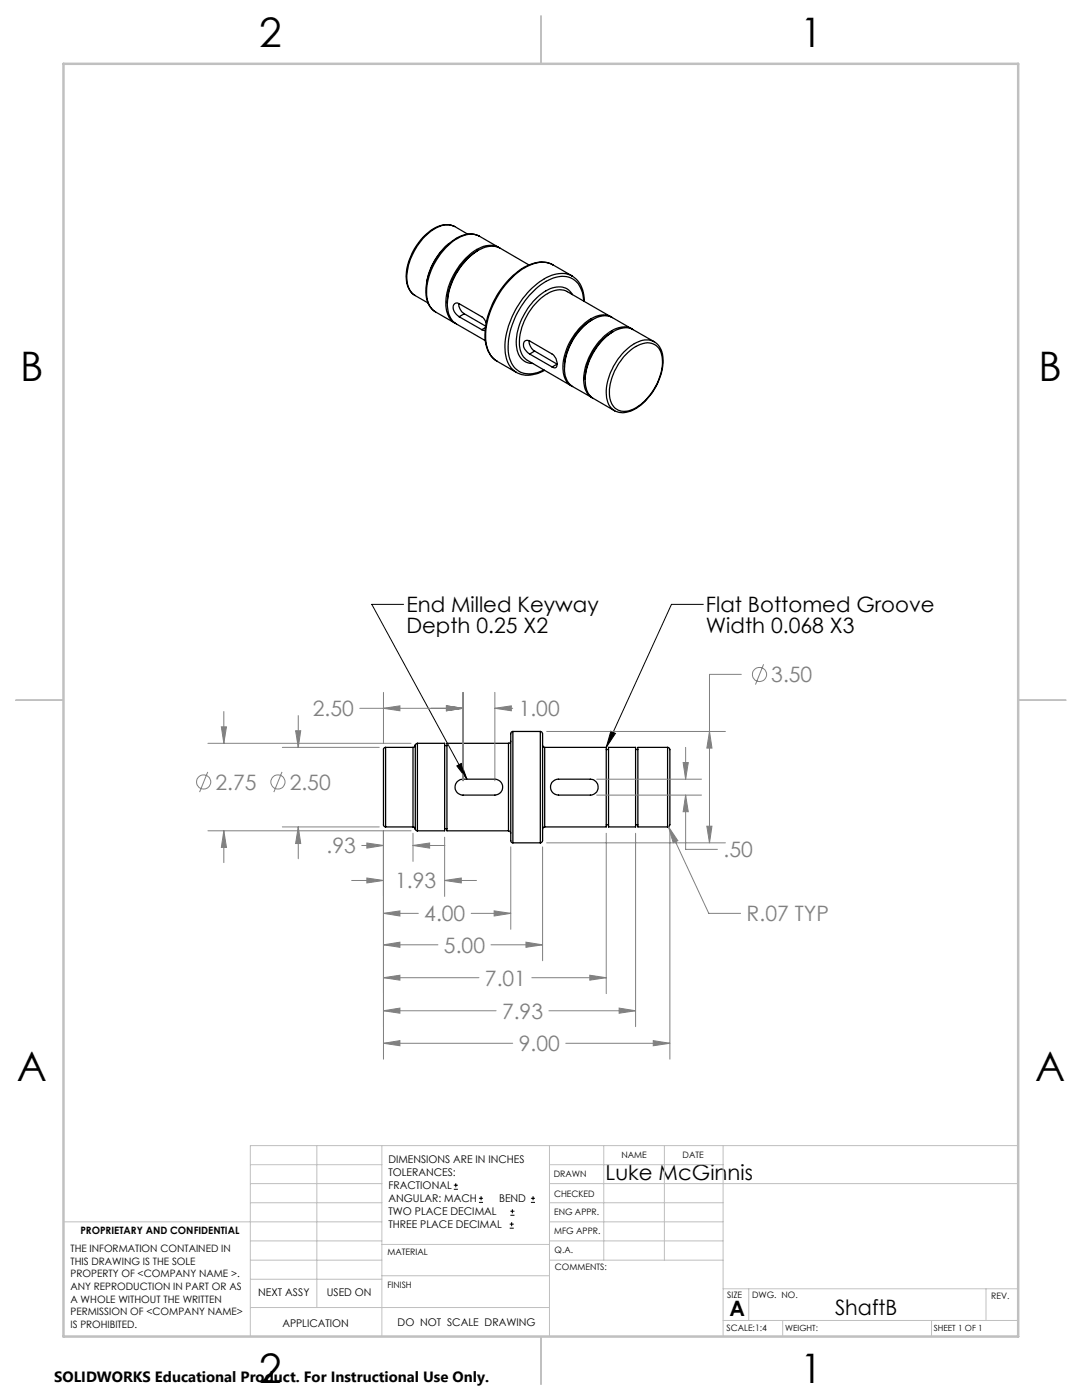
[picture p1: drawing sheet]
<svg xmlns="http://www.w3.org/2000/svg" width="216mm" height="279mm" viewBox="0 0 216 279" stroke-linecap="round" stroke-linejoin="round" font-family="sans-serif">
<g fill="none" stroke="#000" stroke-width=".25">
<path d="M82.8 59l2.6 1.5M89.6 48.6a12.8 12.8 0 0 0-4.5 7.7M90.7 45.2a5.1 5.1 0 0 0-5.5 1.4 12 12 0 0 0-4.1 9.5 3.8 3.8 0 0 0 1.7 2.9M90.7 45.2a4.1 4.1 0 0 0-4.3 .7 12.2 12.2 0 0 0-5.2 10.5 3.6 3.6 0 0 0 1.6 2.6M90.7 45.2l2.6 1.5M95.3 50.1a13 13 0 0 0-6 10.4M95.7 47.2a5 5 0 0 0-5.7 1.1 13.1 13.1 0 0 0-5 10.7 4.1 4.1 0 0 0 1.9 3.2M99.5 49.4l-3.9-2.3a4.7 4.7 0 0 0-4.8 .7 13.3 13.3 0 0 0-5.6 11.6 3.7 3.7 0 0 0 1.7 2.8M99.7 49.5a4.5 4.5 0 0 0-5 .6 13.3 13.3 0 0 0-5.7 11.5 3.7 3.7 0 0 0 1.9 3M105.6 52.9l-5.8-3.4a4.7 4.7 0 0 0-4.8 .7 13.3 13.3 0 0 0-5.6 11.6 3.8 3.8 0 0 0 1.7 2.9l5.7 3.3M110.2 52.8a5.1 5.1 0 0 0-5 .2 16.4 16.4 0 0 0-8.3 15.3 5.4 5.4 0 0 0 2.3 3.8M110.3 52.8a5.7 5.7 0 0 0-5.6 .6 17.3 17.3 0 0 0-7.8 14.3 5.3 5.3 0 0 0 2.3 4.4"/>
<path d="M110.3 52.8h.1M110.3 52.8l3.9 2.3M114.1 55.1a5.8 5.8 0 0 0-6 .9 17.1 17.1 0 0 0-7.3 14 5.1 5.1 0 0 0 2.2 4.3M114.1 55.1h.1M114.2 55.1a5.6 5.6 0 0 1 2.4 5M114.2 58.8a3.3 3.3 0 0 0-4.4-1.2 12.7 12.7 0 0 0-6.8 11.4 3.3 3.3 0 0 0 3.3 3.5M86.9 62.2l3.9 2.3M91.5 60.6a2.4 2.4 0 0 0 1.1 2M91.6 63.2a1.82 1.82 0 0 1-.9-2.6l.4-.1 .5 .1 4.7 2.7 .7 1.2M91.6 63.2l4.5 2.6M92.6 62.6l4.3 2.5M92.6 62.6l-1 .6"/>
<path d="M96.1 65.8l.7 .1M96.9 65.4l-.8 .4M99.2 72.1l3.8 2.2M105.6 68a2.56 2.56 0 0 0 1.1 2.1M105.7 70.7a1.92 1.92 0 0 1-1-2.6l.5-.2 .4 .1 4.6 2.7a2.14 2.14 0 0 1 .7 2.6l-.3 .1-.4-.2M105.7 70.7l4.5 2.5M106.7 70.1l4.5 2.6-1 .5M106.7 70.1l-1 .6M108.7 73.9a5.8 5.8 0 0 1-5.7 .4M116.5 60.1a4.7 4.7 0 0 0-3.4-4.9 8.4 8.4 0 0 0-7 3.3 16.3 16.3 0 0 0-4.7 11.7 4.3 4.3 0 0 0 3.6 4.4 6.4 6.4 0 0 0 3.5-.8M118.1 63.9a11.6 11.6 0 0 0-5.5 9.4M121.9 63.2l-8.7-5a4.3 4.3 0 0 0-4.8 1 11.7 11.7 0 0 0-4.6 10.6 3.2 3.2 0 0 0 1.5 2.1l8.6 5.1"/>
<path d="M122.1 63.3a4.2 4.2 0 0 0-4.6 .6 12 12 0 0 0-5.1 10.5 3.4 3.4 0 0 0 1.7 2.6M122.2 66.3a11.6 11.6 0 0 0-5.4 9.4M124.9 70.8a5.9 5.9 0 0 1 5.1-2.3 3.3 3.3 0 0 1 2.2 3.6 11.5 11.5 0 0 1-5.9 9.6 3.1 3.1 0 0 1-3.3-.1 3.1 3.1 0 0 1-1.4-2.9 11.6 11.6 0 0 1 3.3-7.9zM126 65.6l-3.8-2.2a4.1 4.1 0 0 0-4.4 .6 12 12 0 0 0-5.1 10.5 3.6 3.6 0 0 0 1.6 2.7l3.8 2.1M126.2 65.7a4.3 4.3 0 0 0-5 .9 12.3 12.3 0 0 0-4.7 9.7 3.7 3.7 0 0 0 1.8 3.1M130.5 68.2a4.5 4.5 0 0 1 1.8 4.8 11.7 11.7 0 0 1-6.5 9.1 3.9 3.9 0 0 1-3.2-.1M130.5 68.2l-4.2-2.4a4.3 4.3 0 0 0-4.8 .9 12.3 12.3 0 0 0-4.7 9.8 3.5 3.5 0 0 0 1.6 3l4.2 2.5M130.5 68.2a4.1 4.1 0 0 0-4.3 .7 12.1 12.1 0 0 0-5.2 10 3.5 3.5 0 0 0 1.6 3.1M76.9 149.2l-.4 .2v15.3l.4 .3M76.9 149.2v15.8M76.9 149.2h5.5M82.4 149.2l.3-.1 .2-.4v16.8l-.2-.4-.3-.1"/>
<path d="M82.4 149.2v15.8M83.3 148.3l-.3 .2-.1 .3M83.3 148.3h5.4v17.5h-5.4M83.3 148.3v17.5M88.7 148.8h.5M91.2 156l.7-.4 .5-.1h6.3a1.59 1.59 0 0 1 1.6 1.6 1.59 1.59 0 0 1-1.6 1.6h-6.3a1.59 1.59 0 0 1-1.5-1 1.59 1.59 0 0 1 .3-1.7zM101.5 148.3h-12.3v17.5h12.3M101.5 148.3v17.5M101.9 147.9l-.1 .3-.3 .1M102.3 146l-.4 .3v21.6l.4 .3M102.3 146v22.2M102.3 146h5.5"/>
<path d="M107.8 146l.3 .1a19.3 19.3 0 0 1 .2 5v16.6l-.2 .4-.3 .1M107.8 146v22.2M108.3 148.7l.1 .3 .3 .2M108.7 149.2h12.3v15.8h-12.3M108.7 149.2v15.8M110.1 156.2l.6-.5 .5-.2h6.6a1.59 1.59 0 0 1 1.5 1.6 1.59 1.59 0 0 1-1.5 1.6h-6.4a1.62 1.62 0 0 1-1.3-2.5zM121 149.6h.4M121.4 149.2h5.4v15.8h-5.4zM126.8 149.6h.5M133.2 149.2l.3 .1a18.9 18.9 0 0 1 .2 4.8v10.5l-.2 .3-.3 .1M133.2 149.2h-5.9v15.8h5.9M133.2 149.2v15.8"/>
<path d="M76.9 165h5.5M82.9 165.4a.37 .37 0 0 0 .4 .4M88.7 165.4h.5M101.5 165.8l.3 .1 .1 .4M102.3 168.2h5.5M108.7 165l-.3 .2-.1 .3M121 164.6h.4M126.8 164.6h.5"/>
</g>
<g fill="none" stroke="#808080" stroke-width=".2">
<path d="M76.5 138.2v10.1M92.4 138.2v17.6M98.7 138.2v17.6M147.9 134.6h-6.3v33.6M152.4 132.6l-1.7 4M41.5 154.1l-1.7 4M41.5 148.3h40.5M44.2 145.1h1l-.5 3.2zM44.7 142v6.3M56.3 154.1l-1.7 4M56.3 149.2h19.4M59 145.8h1l-.5 3.4z"/>
<path d="M59.5 142.8v6.4M71.8 141.4h20.6M76.5 141.4l3.3-.5v1zM89.1 140.9l3.3 .5-3.3 .5zM98.7 141.4l3.3-.5v1zM98.7 141.4h3.6M109.1 146h35.6M119.1 155.5h20.9M119.1 158.7h20.9M136.3 152.2h1l-.5 3.3zM136.8 158.7l.5 3.3h-1zM136.8 158.7v10.8h6.4"/>
<path d="M136.8 149.2v6.3M141.6 146l.5 3.3h-1.1zM41.5 165.8h40.5M44.7 165.8l.5 3.3h-1zM44.7 165.8v6.4M56.3 165h19.4M59.5 165l.5 3.3h-1zM59.5 165v6.4M70.2 175.7h6.3M72.2 168.7h4.3M73.2 168.2l3.3 .5-3.3 .6zM73.2 175.2l3.3 .5-3.3 .5z"/>
<path d="M76.5 165.8v45.6M82.4 168.7l3.3-.5v1.1zM82.4 166.3v5.6M82.4 168.7h6.4M88.7 175.7l3.3-.5v1zM88.7 167.1v11.8M88.7 175.7h6.4M101.9 169v16.5M108.3 169v22.7M109.1 168.2h35.6M121 166.3v32M126.8 166.3v38.6"/>
<path d="M133.4 165l1.9 2.8-1 .4zM133.4 165l8 17.3h6.4M133.7 165.8v45.6M141 164.9h1.1l-.5 3.3zM76.5 182.3l3.3-.5v1zM76.5 188.6l3.3-.6v1.1zM76.5 195.1l3.3-.5v1zM76.5 182.3h7M76.5 188.6h10.9M76.5 195.1h19.1M94 182.3h7.9M98 188.6h10.3"/>
<path d="M98.6 181.8l3.3 .5-3.3 .5zM105 188l3.3 .6-3.3 .5zM106.1 195.1h14.9M117.7 194.6l3.3 .5-3.3 .5zM76.5 201.7l3.3-.5v1zM76.5 208.2l3.3-.5v1zM76.5 201.7h22.5M76.5 208.2h25.8M109.5 201.7h17.3M112.9 208.2h20.8M123.5 201.2l3.3 .5-3.3 .5zM130.4 207.7l3.3 .5-3.3 .5z"/>
<circle cx="151.5" cy="134.6" r="1.42"/>
<circle cx="40.6" cy="156.1" r="1.42"/>
<circle cx="55.4" cy="156.1" r="1.42"/>
</g>
<g fill="none" stroke="#000" stroke-width=".2">
<path d="M80.5 120.6h-6.3l19 34.9M140.3 120.6h-6.3l-13 28.6M91.2 152.9l.8-.5 1.2 3.1zM121.9 145.9l.9 .5-1.8 2.8zM90.6 237.3h.8M90.6 236.5h.8M90.9 236.1v.9M95.6 240h.8M95.6 239.1h.8M96 238.7v.8M105.9 240h.9M105.9 239.1h.9"/>
<path d="M106.4 238.7v.8M101.7 245.1h.8M101.7 244.3h.8M101.8 242.5h.9M101.8 241.7h.9M102.1 243.9v.8M102.2 241.3v.8"/>
</g>
<g fill="none" stroke="#c0c0c0" stroke-width=".2">
<path d="M50 232.4h26.2M50 236.2h26.2M63.2 228.6v32.3M76.2 228.6v38.1M109.6 228.6v38.1M109.6 232.4h34.7M109.6 236.2h93.6M120.5 228.6v22.9M132.6 228.6v22.9M144.3 228.6v38.1M203.2 228.6h-153.2v38.1M12.7 243.8h63.5"/>
<path d="M50 251.5h26.2M50 240h26.2M50 247.6h26.2M50 255.3h26.2M76.2 254.6h33.4M76.2 248.4h33.4M109.6 251.5h34.7M109.6 243.8h34.7M109.6 240h34.7M109.6 247.6h34.7M144.3 257.2h58.9M149.4 257.2v6.3"/>
<path d="M196.7 257.2v6.3M50 260.9h59.6M144.3 263.5h58.9M156.2 263.5v3.2M185.9 263.5v3.2"/>
</g>
<path d="M107.9 3.2v9.5M3.1 139.7h9.6M203.2 139.7h9.5M107.9 266.7v9.6" fill="none" stroke="#c0c0c0" stroke-width=".25"/>
<path d="M12.7 12.7h190.5v254h-190.5z" fill="none" stroke="#c0c0c0" stroke-width=".5"/>
<path d="M121.9 145.9l.9 .5-1.8 2.8zM91.2 152.9l.8-.5 1.2 3.1z" fill="#000"/>
<path d="M73.2 168.2l3.3 .5-3.3 .6zM82.4 168.7l3.3-.5v1.1zM73.2 175.2l3.3 .5-3.3 .5zM88.7 175.7l3.3-.5v1zM76.5 182.3l3.3-.5v1zM98.6 181.8l3.3 .5-3.3 .5zM76.5 188.6l3.3-.6v1.1zM105 188l3.3 .6-3.3 .5zM76.5 195.1l3.3-.5v1zM117.7 194.6l3.3 .5-3.3 .5zM76.5 201.7l3.3-.5v1zM123.5 201.2l3.3 .5-3.3 .5zM76.5 208.2l3.3-.5v1zM130.4 207.7l3.3 .5-3.3 .5zM59.5 165l.5 3.3h-1zM59 145.8h1l-.5 3.4zM44.7 165.8l.5 3.3h-1zM44.2 145.1h1l-.5 3.2zM141 164.9h1.1l-.5 3.3zM141.6 146l.5 3.3h-1.1zM76.5 141.4l3.3-.5v1zM89.1 140.9l3.3 .5-3.3 .5zM89.1 140.9l3.3 .5-3.3 .5zM98.7 141.4l3.3-.5v1zM133.4 165l.9 3.2 1-.4zM136.3 152.2h1l-.5 3.3zM136.8 158.7l.5 3.3h-1z" fill="#808080"/>
<g font-size="8.1">
<text x="51.7" y="9.3">2</text>
<text x="159.7" y="9.3">1</text>
<text x="4" y="76">B</text>
<text x="207.2" y="76">B</text>
<text x="3.3" y="215.7">A</text>
<text x="206.5" y="215.7">A</text>
<text x="51.7" y="276">2</text>
<text x="159.7" y="276">1</text>
</g>
<g font-size="4.2">
<text x="81.1" y="122.2">End Milled Keyway</text>
<text x="140.9" y="122.2">Flat Bottomed Groove</text>
<text x="81.1" y="126.4">Depth 0.25 X2</text>
<text x="140.9" y="126.4">Width 0.068 X3</text>
<text x="120.8" y="235.5">Luke McGinnis</text>
<text x="145.6" y="262.7">A</text>
<text x="166.6" y="262.4">ShaftB</text>
</g>
<g font-size="4.2" fill="#808080">
<text x="153.9" y="136.1">3.50</text>
<text x="62.4" y="142.9">2.50</text>
<text x="103.5" y="142.9">1.00</text>
<text x="43" y="157.6">2.75</text>
<text x="57.8" y="157.6">2.50</text>
<text x="65.2" y="170.3">.93</text>
<text x="144.4" y="171.1">.50</text>
<text x="78.8" y="177.3">1.93</text>
<text x="84.7" y="183.9">4.00</text>
<text x="149" y="183.9">R.07 TYP</text>
<text x="88.6" y="190.1">5.00</text>
<text x="96.8" y="196.7">7.01</text>
<text x="100.2" y="203.3">7.93</text>
<text x="103.5" y="209.8">9.00</text>
</g>
<text font-size="3" x="10.8" y="275.7">SOLIDWORKS Educational Product. For Instructional Use Only.</text>
<g font-size="2.1">
<text x="77.5" y="232.2">DIMENSIONS ARE IN INCHES</text>
<text x="77.5" y="234.7">TOLERANCES:</text>
<text x="77.5" y="237.3">FRACTIONAL</text>
<text x="77.5" y="239.9">ANGULAR: MACH</text>
<text x="99.6" y="239.9">BEND</text>
<text x="77.5" y="242.5">TWO PLACE DECIMAL</text>
<text x="77.5" y="245.1">THREE PLACE DECIMAL</text>
<text x="51.5" y="258.7">NEXT ASSY</text>
<text x="65.2" y="258.6">USED ON</text>
<text x="56.3" y="264.8">APPLICATION</text>
<text x="79.3" y="264.6">DO NOT SCALE DRAWING</text>
</g>
<g font-size="2">
<text x="14.1" y="249.9">THE INFORMATION CONTAINED IN</text>
<text x="16" y="246.3">PROPRIETARY AND CONFIDENTIAL</text>
<text x="14.1" y="252.4">THIS DRAWING IS THE SOLE</text>
<text x="14.1" y="254.9">PROPERTY OF &lt;COMPANY NAME &gt;.</text>
<text x="14.1" y="257.5">ANY REPRODUCTION IN PART OR AS</text>
<text x="14.1" y="260">A WHOLE WITHOUT THE WRITTEN</text>
<text x="14.1" y="262.5">PERMISSION OF &lt;COMPANY NAME&gt;</text>
<text x="14.1" y="265">IS PROHIBITED.</text>
</g>
<g font-size="1.8">
<text x="124" y="231.1">NAME</text>
<text x="136.2" y="231.1">DATE</text>
<text x="110.5" y="234.8">DRAWN</text>
<text x="110.5" y="238.9">CHECKED</text>
<text x="110.6" y="242.5">ENG APPR.</text>
<text x="77.3" y="250.5">MATERIAL</text>
<text x="110.6" y="246.3">MFG APPR.</text>
<text x="110.7" y="250">Q.A.</text>
<text x="77.3" y="257">FINISH</text>
<text x="110.7" y="253.5">COMMENTS:</text>
<text x="145.1" y="259">SIZE</text>
<text x="150.1" y="259.1">DWG. NO.</text>
<text x="197.8" y="259.2">REV.</text>
<text x="145" y="265.7">SCALE:1:4</text>
</g>
<g font-size="1.7">
<text x="156.7" y="265.7">WEIGHT:</text>
<text x="186.3" y="265.7">SHEET 1 OF 1</text>
</g>
</svg>
